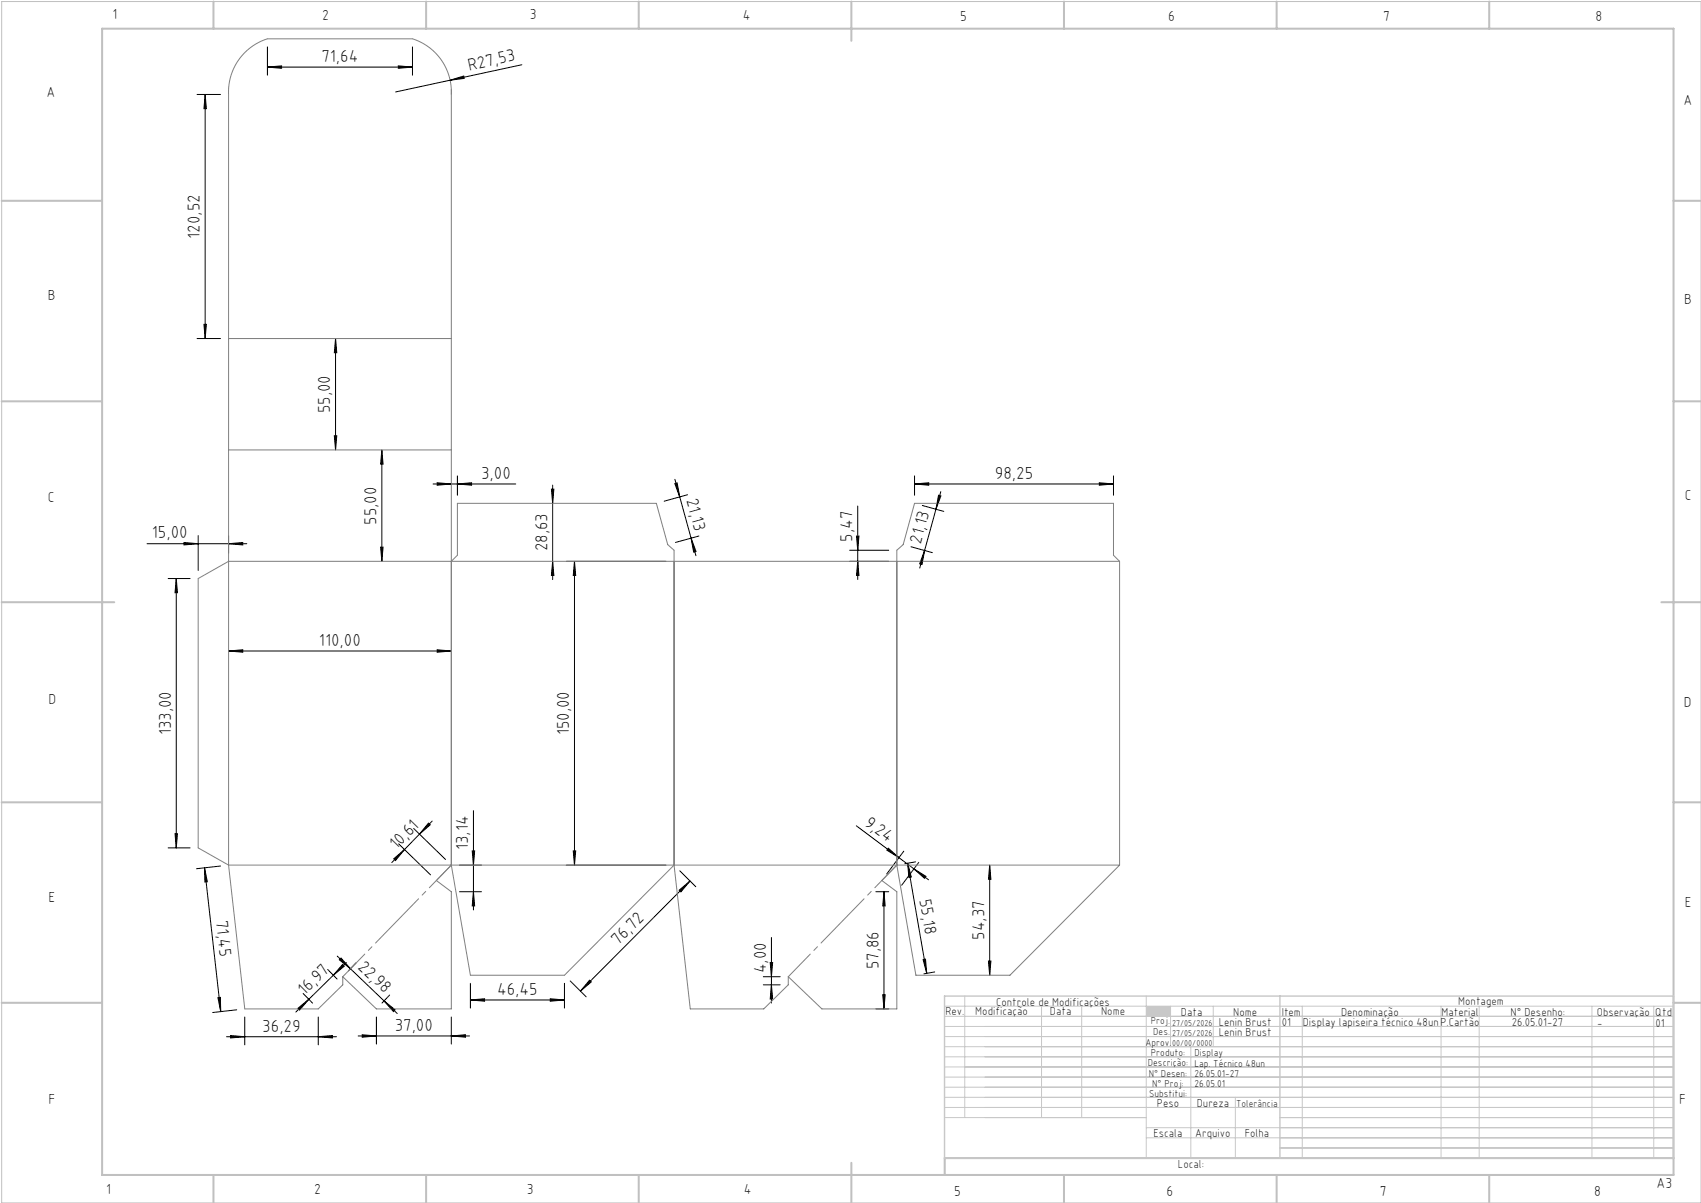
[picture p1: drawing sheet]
<svg xmlns="http://www.w3.org/2000/svg" width="420mm" height="297mm" viewBox="0 0 420 297" stroke-linecap="round" stroke-linejoin="round" font-family="sans-serif">
<path d="M.4 .4h419.6v296.6h-419.6z" fill="none" stroke="#c0c0c0" stroke-width=".25"/>
<g fill="none" stroke="#c0c0c0" stroke-width=".5">
<path d="M25.2 7.1h388v283h-388zM52.7 .4v6.7M105.2 .4v6.7M157.7 .4v6.7M210.2 .4v9.7M262.7 .4v6.7M315.2 .4v6.7M367.7 .4v6.7M.4 49.6h24.8M413.2 49.6h6.8M.4 99.1h24.8M413.2 99.1h6.8"/>
<path d="M.4 148.7h27.8M410.2 148.7h9.8M.4 198.1h24.8M413.2 198.1h6.8M.4 247.6h24.8M413.2 247.6h6.8M52.7 290.1v6.9M105.2 290.1v6.9M157.7 290.1v6.9M210.2 287.1v9.9M262.7 290.1v6.9M315.2 290.1v6.9"/>
<path d="M367.7 290.1v6.9M413.2 285.9h-179.9v4.2"/>
</g>
<g fill="none" stroke="#c3c8d2" stroke-width=".25">
<path d="M233.2 250.9h180M233.2 248.4h180M233.2 253.4h180M233.2 255.9h180M233.2 258.4h180M238.2 245.9v30M257.2 248.4v27.5M267.1 248.4v27.5M283 245.9v40M289 248.4v10M294 258.4v27.5M299.6 248.4v10"/>
<path d="M321.5 248.4v37.5M355.8 248.4v37.5M365.2 248.4v37.5M393.1 248.4v37.5M408.3 248.4v37.5M233.2 260.9h180M233.2 263.4h180M233.2 265.9h180M233.2 268.4h180M233.2 270.9h180M233.2 273.4h180M233.2 275.9h49.8"/>
<path d="M283 278.4h130.2M305 270.9v15M316 275.9h97.2M283 280.9h130.2M316 283.4h97.2"/>
</g>
<path d="M233.2 245.9h180v40h-180zM316 245.9v40" fill="none" stroke="#c3c8d2" stroke-width=".35"/>
<path d="M283 248.4h6v2.5h-6z" fill-rule="evenodd" fill="#c3c8d2"/>
<g fill="none" stroke="#000" stroke-width=".25">
<path d="M66 16.6l3.5-.3v.6zM66 11.6v7M66 16.6h35.8M98.3 16.3l3.5 .3-3.5 .3zM101.8 11.6v7M111.1 19.8l3.4-1 .1 .6zM128.9 16l-31.2 6.7M48.7 23.3h5.7M50.7 23.3l.3 3.5h-.6zM50.7 23.3v60.3M48.7 83.6h5.7M50.4 80.1h.6l-.3 3.5z"/>
<path d="M82.9 83.6l.3 3.5h-.6zM82.9 83.6v27.5M82.6 107.6h.6l-.3 3.5zM94.3 111.1l.3 3.5h-.6zM94.3 111.1v27.5M106.9 119.5h20.4M107.9 119.2l3.5 .3-3.5 .3zM112.9 119.5l3.5-.3v.6zM112.9 117.5v4.8M136.5 119.8v23.3M166.6 119.4l.6-.2 .6 3.5zM166.6 118.3l5.2 18.9"/>
<path d="M225.8 119.5l3.5-.3v.6zM225.8 119.5h49.1M225.8 117.5v4.8M271.4 119.2l3.5 .3-3.5 .3zM274.9 117.5v4.8M36.3 134.2h24.6M45.4 133.9l3.5 .3-3.5 .3zM48.9 132.2v8.6M56.4 134.2l3.5-.3v.6zM56.4 132.2v4.4M94 135.1h.6l-.3 3.5zM136.2 120.8h.6l-.3 3.5z"/>
<path d="M136.5 138.6l.3 3.5h-.6zM139.8 138.6h24.6M141.8 138.6l.3 3.5h-.6zM141.8 138.6v75M169.8 122.1l-5.8 1.6M170.6 132.9l1.3 3.3-.6 .1zM172.6 132.3l-5.8 1.6M209.8 138.6h9.6M209.8 135.8h9.6M211.5 132.3h.6l-.3 3.5zM211.8 124.9v18.2M211.8 138.6l.3 3.5h-.6z"/>
<path d="M224.9 135l5.3 1.4M227.7 124.8l5.3 1.5M228.3 135.9l-.6 3.5-.6-.2zM231.7 122.3l.6 .1-1.2 3.3zM232.3 121.4l-5.2 18.8M41.5 142.8h5.4M43.5 142.8l.3 3.5h-.6zM43.5 142.8v66.5M56.4 160.7l3.5-.3v.6zM56.4 160.7h55M107.9 160.4l3.5 .3-3.5 .3zM41.5 209.3h5.4"/>
<path d="M43.2 205.8h.6l-.3 3.5zM50.5 214.3l4 35.5M50.5 214.3l.7 3.4-.6 .1zM54.4 213.8l-5.9 .7M97.2 212l2.7-2.3-2.3 2.8zM98.4 208.3l7.9 7.7M102.1 204.5l7.9 7.7M105.8 203.2l.4 .4-2.6 2.3zM106.7 202.7l-10 10.3M113.4 213.6h5.5M116.6 210.1h.6l-.3 3.5zM116.9 200.1v24.6"/>
<path d="M139.8 213.6h24.6M141.5 210.1h.6l-.3 3.5zM167.7 219.8l2.7-2.3-2.3 2.7zM167.9 215l3.9 3.9M170.4 217.5l-27.1 27.2M211.4 203.9l17.9 13.3M219.3 209.4l2.7 2.3-3-1.8zM223.2 210.1l-4.3 5.7M224.1 213.1l4.7 27.2M224.1 213.1l.9 3.4-.6 .1zM225.7 214.5l2.9 1.9-.3 .4zM226.1 212.8l-2.7 .4"/>
<path d="M226.9 212.9l-4.3 5.7M244.4 213.6l.3 3.5h-.6zM244.4 213.6v27.2M80.9 239.3l2.3 2.4M83.3 236.1l14.8 14.1M84.2 236.5l2.3 2.7-2.7-2.2zM84.6 238.1l.4 .4-2.7 2.3zM85.5 237.6l-12.5 12.3M87.9 237.7l-1.9 2M113.4 220.2h5.5M116.9 220.2l.3 3.5h-.6zM190.2 237.6h.6l-.3 3.5z"/>
<path d="M190.5 231.4v16.2M216.3 220.2h3.1M218.3 220.2v28.9M218.3 220.2l.3 3.5h-.6zM227.9 236.9l.6-.1 .3 3.5zM230.8 240l-2.7 .4M244.1 237.3h.6l-.3 3.5zM53.8 246.3l.6-.1 .1 3.6zM55.9 256h27.2M56.9 255.7l3.5 .3-3.5 .3zM58.4 249.3l-5.9 .7M60.4 251.1v6.9"/>
<path d="M73.5 248.9l2.8-2.2-2.3 2.7zM74.9 245.3l2.3 2.4M78.6 256l3.5-.3v.6zM78.6 251.1v6.9M88.4 255.8h27.5M89.4 255.5l3.5 .3-3.5 .3zM92.9 251.1v6.7M94.8 247.1l2.8 2.2-.5 .4zM96.2 245.7l-1.9 1.9M111.4 255.8l3.5-.3v.6zM111.4 251.1v6.7M116.1 246.9l3.5-.3v.6z"/>
<path d="M116.1 242.8v6.1M116.1 246.9h23.3M135.9 246.6l3.5 .3-3.5 .3zM139.4 242.8v6.1M140.8 242.2l3.9 3.9M145.6 242l.4 .4-2.7 2.3zM188.5 241.1h4.1M188.5 243.1h4.1M190.5 243.1l.3 3.5h-.6zM216.3 249.1h3.1M218 245.6h.6l-.3 3.5z"/>
</g>
<g fill="none" stroke="#808080" stroke-width=".25">
<path d="M111.4 23.3a13.8 13.8 0 0 0-9.6-13.7h-35.8a13.8 13.8 0 0 0-9.6 13.7v190.3M111.4 22.1v191.5M56.4 83.6h55M56.4 111.1h55M111.4 138.6l1.5-1.5v-12.8h49.2l2.8 10.2 1.5 1.3v77.8M276.4 138.6l-1.5-1.5v-12.8h-49.1l-2.8 10.2-1.6 1.3v77.8M276.4 138.6h-220l-7.5 4.2v66.5l7.5 4.3M276.4 138.6v75M56.4 213.6l4 35.5h18.2l6-6v-2l8.3 8h18.5v-28.9l-3.7-2.8 3.7-3.8M56.4 213.6h220M111.4 213.6l4.7 27.2h23.3l27-27.2M166.4 213.6l4 35.5h18.2l6-6v-2l8.3 8h18.5v-28.9l-3.7-2.8 3.7-3.8"/>
<path d="M221.4 213.6l4.7 27.2h23.3l27-27.2"/>
</g>
<path d="M84.6 241.1l26.8-27.5M194.6 241.1l26.8-27.5" fill="none" stroke="#808080" stroke-width=".25" stroke-dasharray="15.2 1.3 1.3 1.3" stroke-dashoffset="7.4"/>
<g fill="#000">
<path d="M111.1 19.8l3.4-1 .1 .6z"/>
<path d="M66 16.6l3.5-.3v.6zM98.3 16.3l3.5 .3-3.5 .3zM56.4 160.7l3.5-.3v.6zM107.9 160.4l3.5 .3-3.5 .3zM225.8 119.5l3.5-.3v.6zM271.4 119.2l3.5 .3-3.5 .3zM116.1 246.9l3.5-.3v.6zM135.9 246.6l3.5 .3-3.5 .3z"/>
<path d="M50.4 80.1h.6l-.3 3.5zM50.7 23.3l.3 3.5h-.6zM244.1 237.3h.6l-.3 3.5zM244.4 213.6l.3 3.5h-.6z"/>
<path d="M82.9 83.6l.3 3.5h-.6zM82.6 107.6h.6l-.3 3.5zM43.5 142.8l.3 3.5h-.6zM43.2 205.8h.6l-.3 3.5zM141.8 138.6l.3 3.5h-.6zM141.5 210.1h.6l-.3 3.5zM136.2 120.8h.6l-.3 3.5zM136.5 138.6l.3 3.5h-.6zM190.2 237.6h.6l-.3 3.5zM190.5 243.1l.3 3.5h-.6zM94.3 111.1l.3 3.5h-.6zM94 135.1h.6l-.3 3.5z"/>
<path d="M56.4 134.2l3.5-.3v.6zM45.4 133.9l3.5 .3-3.5 .3zM112.9 119.5l3.5-.3v.6zM107.9 119.2l3.5 .3-3.5 .3zM111.4 255.8l3.5-.3v.6zM89.4 255.5l3.5 .3-3.5 .3z"/>
<path d="M170.6 132.9l1.3 3.3-.6 .1zM166.6 119.4l.6-.2 .6 3.5z"/>
<path d="M211.8 138.6l.3 3.5h-.6zM211.5 132.3h.6l-.3 3.5z"/>
<path d="M228.3 135.9l-.6 3.5-.6-.2zM231.7 122.3l.6 .1-1.2 3.3z"/>
<path d="M50.5 214.3l.7 3.4-.6 .1zM53.8 246.3l.6-.1 .1 3.6z"/>
<path d="M97.2 212l2.7-2.3-2.3 2.8zM105.8 203.2l.4 .4-2.6 2.3z"/>
<path d="M225.7 214.5l2.9 1.9-.3 .4zM219.3 209.4l2.7 2.3-3-1.8z"/>
<path d="M116.9 220.2l.3 3.5h-.6zM116.6 210.1h.6l-.3 3.5z"/>
<path d="M218.3 220.2l.3 3.5h-.6zM218 245.6h.6l-.3 3.5z"/>
<path d="M56.9 255.7l3.5 .3-3.5 .3zM78.6 256l3.5-.3v.6z"/>
<path d="M73.5 248.9l2.8-2.2-2.3 2.7zM84.6 238.1l.4 .4-2.7 2.3z"/>
<path d="M94.8 247.1l2.8 2.2-.5 .4zM84.2 236.5l2.3 2.7-2.7-2.2z"/>
<path d="M145.6 242l.4 .4-2.7 2.3zM167.7 219.8l2.7-2.3-2.3 2.7z"/>
<path d="M227.9 236.9l.6-.1 .3 3.5zM224.1 213.1l.9 3.4-.6 .1z"/>
</g>
<g font-size="4.3">
<text x="79.4" y="15.3">71,64</text>
<text x="115.8" y="17.5" transform="rotate(-12 115.8 17.5)">R27,53</text>
<text x="49.4" y="58.9" transform="rotate(-90 49.4 58.9)">120,52</text>
<text x="81.6" y="102.1" transform="rotate(-90 81.6 102.1)">55,00</text>
<text x="118.8" y="118.2">3,00</text>
<text x="245.6" y="118.2">98,25</text>
<text x="169.4" y="123.4" transform="rotate(75 169.4 123.4)">21,13</text>
<text x="93" y="129.6" transform="rotate(-90 93 129.6)">55,00</text>
<text x="37.5" y="132.9">15,00</text>
<text x="135.2" y="136.2" transform="rotate(-90 135.2 136.2)">28,63</text>
<text x="210.5" y="133.8" transform="rotate(-90 210.5 133.8)">5,47</text>
<text x="227.4" y="134.5" transform="rotate(-75 227.4 134.5)">21,13</text>
<text x="78.8" y="159.4">110,00</text>
<text x="42.2" y="181.6" transform="rotate(-90 42.2 181.6)">133,00</text>
<text x="140.6" y="181.6" transform="rotate(-90 140.6 181.6)">150,00</text>
<text x="213.2" y="203.6" transform="rotate(37 213.2 203.6)">9,24</text>
<text x="97.9" y="209.9" transform="rotate(-46 97.9 209.9)">10,61</text>
<text x="115.6" y="209.9" transform="rotate(-90 115.6 209.9)">13,14</text>
<text x="53.3" y="227.3" transform="rotate(84 53.3 227.3)">71,45</text>
<text x="227" y="222.1" transform="rotate(80 227 222.1)">55,18</text>
<text x="152.6" y="233.5" transform="rotate(-45 152.6 233.5)">76,72</text>
<text x="243.1" y="232.1" transform="rotate(-90 243.1 232.1)">54,37</text>
<text x="88.1" y="238.9" transform="rotate(44 88.1 238.9)">22,98</text>
<text x="217" y="239.3" transform="rotate(-90 217 239.3)">57,86</text>
<text x="75.2" y="245.9" transform="rotate(-44 75.2 245.9)">16,97</text>
<text x="122.7" y="245.6">46,45</text>
<text x="189.2" y="240.3" transform="rotate(-90 189.2 240.3)">4,00</text>
<text x="64.8" y="254.7">36,29</text>
<text x="97.5" y="254.5">37,00</text>
</g>
<g font-size="3.6">
<text x="27.8" y="4.8">1</text>
<text x="79.5" y="4.9">2</text>
<text x="130.8" y="4.8">3</text>
<text x="183.4" y="4.9">4</text>
<text x="237.1" y="5.1">5</text>
<text x="288.4" y="5.2">6</text>
<text x="341.5" y="5.1">7</text>
<text x="394" y="5.2">8</text>
<text x="11.5" y="24">A</text>
<text x="415.7" y="25.8">A</text>
<text x="11.8" y="74.1">B</text>
<text x="415.8" y="75.1">B</text>
<text x="11.8" y="124">C</text>
<text x="416" y="123.5">C</text>
<text x="12" y="173.7">D</text>
<text x="415.8" y="174.7">D</text>
<text x="12" y="222.6">E</text>
<text x="416" y="223.9">E</text>
<text x="12" y="272.6">F</text>
<text x="414.6" y="272.6">F</text>
<text x="409" y="293.3">A3</text>
<text x="26.2" y="294.8">1</text>
<text x="77.6" y="294.8">2</text>
<text x="130.1" y="294.8">3</text>
<text x="183.7" y="294.7">4</text>
<text x="235.6" y="295.2">5</text>
<text x="288" y="295.2">6</text>
<text x="340.7" y="295.2">7</text>
<text x="393.6" y="295.2">8</text>
</g>
<g font-size="2.9">
<text x="240.8" y="250.6">Modificação</text>
<text x="259.2" y="250.6">Data</text>
<text x="271.9" y="250.6">Nome</text>
<text x="290.9" y="288.4">Local:</text>
</g>
<g font-size="2.8">
<text x="233.4" y="250.6">Rev.</text>
<text x="246" y="248.4">Controle de Modificações</text>
<text x="291.6" y="250.8">Data</text>
<text x="304.5" y="250.8">Nome</text>
<text x="316.5" y="250.9">Item</text>
<text x="331.1" y="250.9">Denominação</text>
<text x="355.9" y="250.9">Material</text>
<text x="360.1" y="248.2">Montagem</text>
<text x="373" y="250.9">N° Desenho:</text>
<text x="394.3" y="250.9">Observação</text>
<text x="408.7" y="250.9">Qtd</text>
<text x="300.9" y="253.3">Lenin Brust</text>
<text x="300.9" y="255.8">Lenin Brust</text>
<text x="316.5" y="253.4">01</text>
<text x="321.7" y="253.4">Display lapiseira técnico 48unP.Cartão</text>
<text x="373.3" y="253.3">26.05.01-27</text>
<text x="394.3" y="253.5">-</text>
<text x="408.7" y="253.5">01</text>
<text x="285.6" y="273.3">Peso</text>
<text x="295.5" y="273.3">Dureza</text>
<text x="284.8" y="280.8">Escala</text>
<text x="295.1" y="280.8">Arquivo</text>
<text x="307.3" y="280.8">Folha</text>
</g>
<g font-size="2.5">
<text x="284.1" y="252.9">Proj.</text>
<text x="284.8" y="255.5">Des.</text>
<text x="282.8" y="258.3">Aprov.</text>
<text x="283.4" y="263.3">Descrição:</text>
<text x="284.2" y="260.7">Produto:</text>
<text x="294.9" y="263.4">Lap. Técnico 48un</text>
<text x="294.9" y="260.7">Display</text>
<text x="283.7" y="265.9">N° Desen:</text>
<text x="284.5" y="268.3">N° Proj:</text>
<text x="294.9" y="268.4">26.05.01</text>
<text x="294.9" y="265.9">26.05.01-27</text>
<text x="283.7" y="270.9">Substitui:</text>
<text x="305.2" y="273.3">Tolerância</text>
</g>
<g font-size="2.1">
<text x="289.4" y="253.3">27/05/2026</text>
<text x="289.4" y="255.8">27/05/2026</text>
<text x="289.4" y="258.3">00/00/0000</text>
</g>
</svg>
